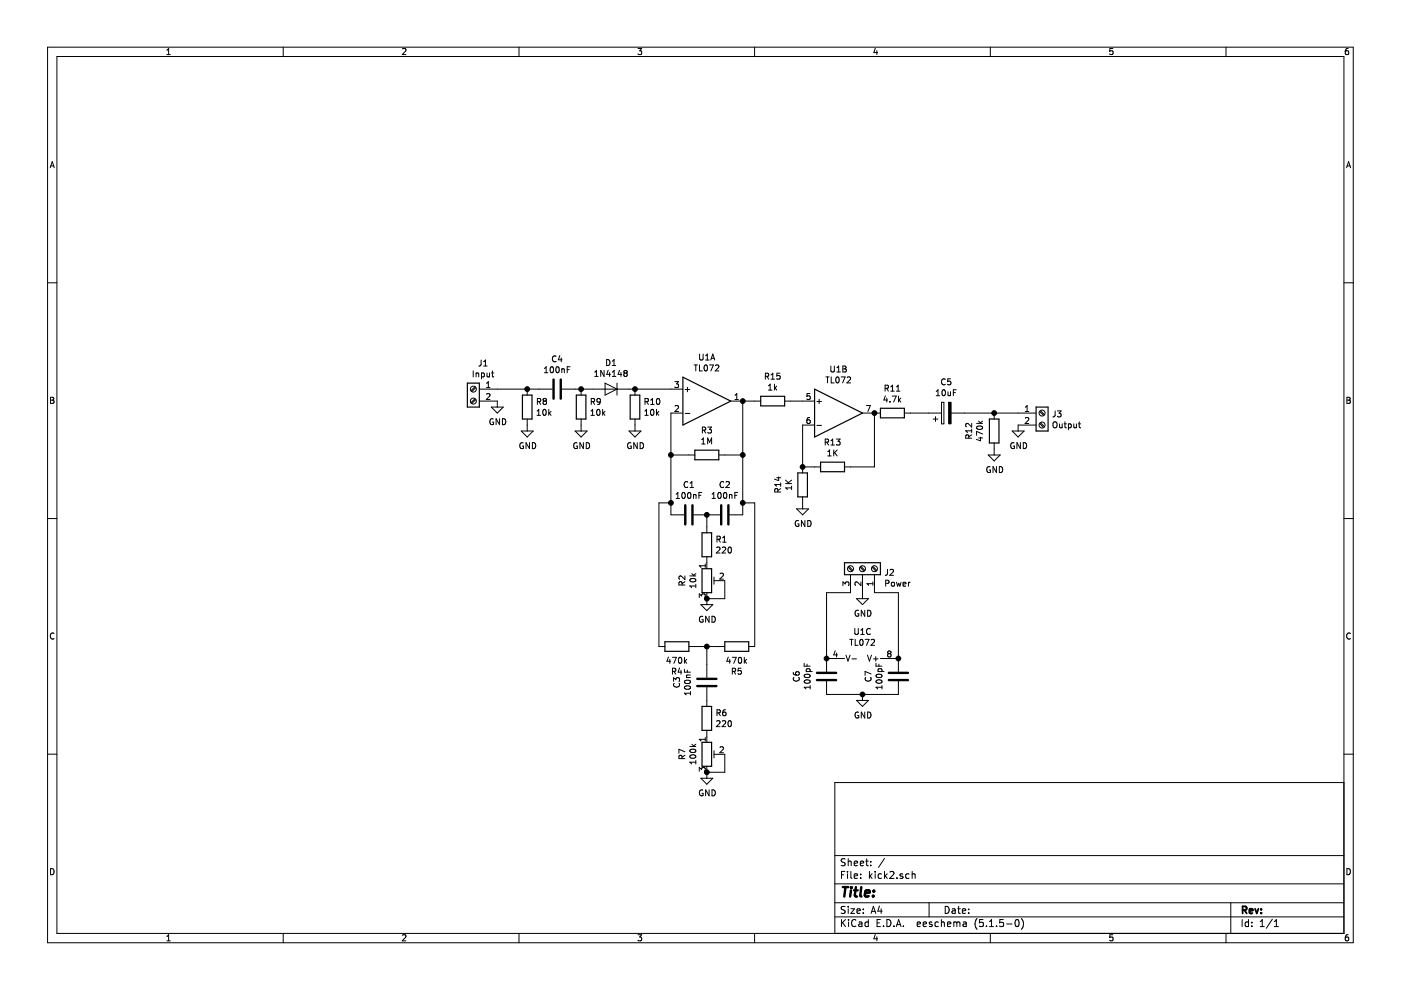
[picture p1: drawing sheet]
EESchema Schematic File Version 4
EELAYER 30 0
EELAYER END
$Descr A4 11693 8268
encoding utf-8
Sheet 1 1
Title ""
Date ""
Rev ""
Comp ""
Comment1 ""
Comment2 ""
Comment3 ""
Comment4 ""
$EndDescr
$Comp
L Amplifier_Operational:TL072 U1
U 1 1
P 5900 3350
F 0 "U1" H 5900 3717 50  0000 C CNN
F 1 "TL072" H 5900 3626 50  0000 C CNN
F 2 "Package_DIP:DIP-8_W7.62mm_Socket_LongPads" H 5850 3450 50  0001 C CNN
F 3 "http://www.ti.com/lit/ds/symlink/tl071.pdf" H 5950 3550 50  0001 C CNN
	1    5900 3350
	1    0    0    -1  
$EndComp
$Comp
L Device:R R8
U 1 1
P 4400 3400
F 0 "R8" H 4470 3446 50  0000 L CNN
F 1 "10k" H 4470 3355 50  0000 L CNN
F 2 "Resistor_THT:R_Axial_DIN0207_L6.3mm_D2.5mm_P10.16mm_Horizontal" V 4330 3400 50  0001 C CNN
F 3 "~" H 4400 3400 50  0001 C CNN
	1    4400 3400
	1    0    0    -1  
$EndComp
Wire Wire Line
	5300 3250 5600 3250
$Comp
L power:GND #PWR0101
U 1 1
P 4400 3550
F 0 "#PWR0101" H 4400 3300 50  0001 C CNN
F 1 "GND" H 4405 3377 50  0000 C CNN
F 2 "" H 4400 3550 50  0001 C CNN
F 3 "" H 4400 3550 50  0001 C CNN
	1    4400 3550
	1    0    0    -1  
$EndComp
$Comp
L Connector:Screw_Terminal_01x02 J1
U 1 1
P 3950 3250
F 0 "J1" H 3868 3467 50  0000 C CNN
F 1 "Input" H 3868 3376 50  0000 C CNN
F 2 "Connector_PinSocket_2.54mm:PinSocket_1x02_P2.54mm_Vertical" H 3950 3250 50  0001 C CNN
F 3 "~" H 3950 3250 50  0001 C CNN
	1    3950 3250
	-1   0    0    -1  
$EndComp
$Comp
L power:GND #PWR0102
U 1 1
P 4150 3350
F 0 "#PWR0102" H 4150 3100 50  0001 C CNN
F 1 "GND" H 4155 3177 50  0000 C CNN
F 2 "" H 4150 3350 50  0001 C CNN
F 3 "" H 4150 3350 50  0001 C CNN
	1    4150 3350
	1    0    0    -1  
$EndComp
Wire Wire Line
	4150 3250 4400 3250
$Comp
L Device:R R3
U 1 1
P 5900 3800
F 0 "R3" V 5693 3800 50  0000 C CNN
F 1 "1M" V 5784 3800 50  0000 C CNN
F 2 "Resistor_THT:R_Axial_DIN0207_L6.3mm_D2.5mm_P10.16mm_Horizontal" V 5830 3800 50  0001 C CNN
F 3 "~" H 5900 3800 50  0001 C CNN
	1    5900 3800
	0    1    1    0   
$EndComp
$Comp
L Device:R R1
U 1 1
P 5900 4550
F 0 "R1" H 5970 4596 50  0000 L CNN
F 1 "220" H 5970 4505 50  0000 L CNN
F 2 "Resistor_THT:R_Axial_DIN0207_L6.3mm_D2.5mm_P10.16mm_Horizontal" V 5830 4550 50  0001 C CNN
F 3 "~" H 5900 4550 50  0001 C CNN
	1    5900 4550
	1    0    0    -1  
$EndComp
$Comp
L power:GND #PWR0103
U 1 1
P 5900 5000
F 0 "#PWR0103" H 5900 4750 50  0001 C CNN
F 1 "GND" H 5905 4827 50  0000 C CNN
F 2 "" H 5900 5000 50  0001 C CNN
F 3 "" H 5900 5000 50  0001 C CNN
	1    5900 5000
	1    0    0    -1  
$EndComp
$Comp
L Device:C C1
U 1 1
P 5750 4300
F 0 "C1" V 5498 4300 50  0000 C CNN
F 1 "100nF" V 5589 4300 50  0000 C CNN
F 2 "Capacitor_THT:C_Disc_D6.0mm_W2.5mm_P5.00mm" H 5788 4150 50  0001 C CNN
F 3 "~" H 5750 4300 50  0001 C CNN
	1    5750 4300
	0    1    1    0   
$EndComp
$Comp
L Device:C C2
U 1 1
P 6050 4300
F 0 "C2" V 5798 4300 50  0000 C CNN
F 1 "100nF" V 5889 4300 50  0000 C CNN
F 2 "Capacitor_THT:C_Disc_D6.0mm_W2.5mm_P5.00mm" H 6088 4150 50  0001 C CNN
F 3 "~" H 6050 4300 50  0001 C CNN
	1    6050 4300
	0    1    1    0   
$EndComp
Wire Wire Line
	5900 4300 5900 4400
Connection ~ 5900 4300
$Comp
L Device:R_POT_TRIM R2
U 1 1
P 5900 4850
F 0 "R2" V 5693 4850 50  0000 C CNN
F 1 "10k" V 5784 4850 50  0000 C CNN
F 2 "Potentiometer_THT:Potentiometer_Piher_PT-6-V_Vertical" H 5900 4850 50  0001 C CNN
F 3 "~" H 5900 4850 50  0001 C CNN
	1    5900 4850
	1    0    0    -1  
$EndComp
Wire Wire Line
	6050 3800 6200 3800
$Comp
L Device:R R11
U 1 1
P 7450 3450
F 0 "R11" V 7243 3450 50  0000 C CNN
F 1 "4.7k" V 7334 3450 50  0000 C CNN
F 2 "Resistor_THT:R_Axial_DIN0207_L6.3mm_D2.5mm_P10.16mm_Horizontal" V 7380 3450 50  0001 C CNN
F 3 "~" H 7450 3450 50  0001 C CNN
	1    7450 3450
	0    1    1    0   
$EndComp
$Comp
L Amplifier_Operational:TL072 U1
U 2 1
P 7000 3450
F 0 "U1" H 7000 3817 50  0000 C CNN
F 1 "TL072" H 7000 3726 50  0000 C CNN
F 2 "" H 6950 3550 50  0001 C CNN
F 3 "http://www.ti.com/lit/ds/symlink/tl071.pdf" H 7050 3650 50  0001 C CNN
	2    7000 3450
	1    0    0    -1  
$EndComp
$Comp
L Amplifier_Operational:TL072 U1
U 3 1
P 7200 5600
F 0 "U1" V 6875 5600 50  0000 C CNN
F 1 "TL072" V 6966 5600 50  0000 C CNN
F 2 "" H 7150 5700 50  0001 C CNN
F 3 "http://www.ti.com/lit/ds/symlink/tl071.pdf" H 7250 5800 50  0001 C CNN
	3    7200 5600
	0    1    1    0   
$EndComp
$Comp
L Device:C C6
U 1 1
P 6900 5650
F 0 "C6" V 6648 5650 50  0000 C CNN
F 1 "100pF" V 6739 5650 50  0000 C CNN
F 2 "Capacitor_THT:C_Disc_D6.0mm_W2.5mm_P5.00mm" H 6938 5500 50  0001 C CNN
F 3 "~" H 6900 5650 50  0001 C CNN
	1    6900 5650
	1    0    0    -1  
$EndComp
$Comp
L Device:C C7
U 1 1
P 7500 5650
F 0 "C7" V 7248 5650 50  0000 C CNN
F 1 "100pF" V 7339 5650 50  0000 C CNN
F 2 "Capacitor_THT:C_Disc_D6.0mm_W2.5mm_P5.00mm" H 7538 5500 50  0001 C CNN
F 3 "~" H 7500 5650 50  0001 C CNN
	1    7500 5650
	1    0    0    -1  
$EndComp
$Comp
L Connector:Screw_Terminal_01x03 J2
U 1 1
P 7200 4750
F 0 "J2" V 7164 4930 50  0000 L CNN
F 1 "Power" V 7073 4930 50  0000 L CNN
F 2 "Connector_PinSocket_2.54mm:PinSocket_1x03_P2.54mm_Vertical" H 7200 4750 50  0001 C CNN
F 3 "~" H 7200 4750 50  0001 C CNN
	1    7200 4750
	0    1    -1   0   
$EndComp
$Comp
L power:GND #PWR0105
U 1 1
P 7200 5800
F 0 "#PWR0105" H 7200 5550 50  0001 C CNN
F 1 "GND" H 7205 5627 50  0000 C CNN
F 2 "" H 7200 5800 50  0001 C CNN
F 3 "" H 7200 5800 50  0001 C CNN
	1    7200 5800
	1    0    0    -1  
$EndComp
Wire Wire Line
	6900 5800 7200 5800
Wire Wire Line
	7500 5800 7200 5800
Connection ~ 7200 5800
$Comp
L power:GND #PWR0106
U 1 1
P 7200 4950
F 0 "#PWR0106" H 7200 4700 50  0001 C CNN
F 1 "GND" H 7205 4777 50  0000 C CNN
F 2 "" H 7200 4950 50  0001 C CNN
F 3 "" H 7200 4950 50  0001 C CNN
	1    7200 4950
	1    0    0    -1  
$EndComp
Wire Wire Line
	7300 4950 7500 4950
Wire Wire Line
	7500 4950 7500 5500
Connection ~ 7500 5500
Wire Wire Line
	7100 4950 6900 4950
Wire Wire Line
	6900 4950 6900 5500
Connection ~ 6900 5500
$Comp
L Connector:Screw_Terminal_01x02 J3
U 1 1
P 8700 3450
F 0 "J3" H 8780 3442 50  0000 L CNN
F 1 "Output" H 8780 3351 50  0000 L CNN
F 2 "Connector_PinSocket_2.54mm:PinSocket_1x02_P2.54mm_Vertical" H 8700 3450 50  0001 C CNN
F 3 "~" H 8700 3450 50  0001 C CNN
	1    8700 3450
	1    0    0    -1  
$EndComp
$Comp
L power:GND #PWR0107
U 1 1
P 8500 3550
F 0 "#PWR0107" H 8500 3300 50  0001 C CNN
F 1 "GND" H 8505 3377 50  0000 C CNN
F 2 "" H 8500 3550 50  0001 C CNN
F 3 "" H 8500 3550 50  0001 C CNN
	1    8500 3550
	1    0    0    -1  
$EndComp
$Comp
L Device:R R4
U 1 1
P 5650 5400
F 0 "R4" V 5857 5400 50  0000 C CNN
F 1 "470k" V 5766 5400 50  0000 C CNN
F 2 "Resistor_THT:R_Axial_DIN0207_L6.3mm_D2.5mm_P10.16mm_Horizontal" V 5580 5400 50  0001 C CNN
F 3 "~" H 5650 5400 50  0001 C CNN
	1    5650 5400
	0    1    1    0   
$EndComp
Wire Wire Line
	6200 3350 6200 3800
Wire Wire Line
	5900 5000 6050 5000
Wire Wire Line
	6050 5000 6050 4850
Connection ~ 5900 5000
Connection ~ 6200 3800
Wire Wire Line
	6200 3800 6200 4200
Wire Wire Line
	5600 3450 5600 3800
Wire Wire Line
	5750 3800 5600 3800
Connection ~ 5600 3800
Wire Wire Line
	5600 3800 5600 4200
$Comp
L Device:R R9
U 1 1
P 4850 3400
F 0 "R9" H 4920 3446 50  0000 L CNN
F 1 "10k" H 4920 3355 50  0000 L CNN
F 2 "Resistor_THT:R_Axial_DIN0207_L6.3mm_D2.5mm_P10.16mm_Horizontal" V 4780 3400 50  0001 C CNN
F 3 "~" H 4850 3400 50  0001 C CNN
	1    4850 3400
	1    0    0    -1  
$EndComp
$Comp
L power:GND #PWR0104
U 1 1
P 4850 3550
F 0 "#PWR0104" H 4850 3300 50  0001 C CNN
F 1 "GND" H 4855 3377 50  0000 C CNN
F 2 "" H 4850 3550 50  0001 C CNN
F 3 "" H 4850 3550 50  0001 C CNN
	1    4850 3550
	1    0    0    -1  
$EndComp
$Comp
L Device:R R10
U 1 1
P 5300 3400
F 0 "R10" H 5370 3446 50  0000 L CNN
F 1 "10k" H 5370 3355 50  0000 L CNN
F 2 "Resistor_THT:R_Axial_DIN0207_L6.3mm_D2.5mm_P10.16mm_Horizontal" V 5230 3400 50  0001 C CNN
F 3 "~" H 5300 3400 50  0001 C CNN
	1    5300 3400
	1    0    0    -1  
$EndComp
$Comp
L power:GND #PWR0108
U 1 1
P 5300 3550
F 0 "#PWR0108" H 5300 3300 50  0001 C CNN
F 1 "GND" H 5305 3377 50  0000 C CNN
F 2 "" H 5300 3550 50  0001 C CNN
F 3 "" H 5300 3550 50  0001 C CNN
	1    5300 3550
	1    0    0    -1  
$EndComp
$Comp
L Device:R R5
U 1 1
P 6150 5400
F 0 "R5" V 6357 5400 50  0000 C CNN
F 1 "470k" V 6266 5400 50  0000 C CNN
F 2 "Resistor_THT:R_Axial_DIN0207_L6.3mm_D2.5mm_P10.16mm_Horizontal" V 6080 5400 50  0001 C CNN
F 3 "~" H 6150 5400 50  0001 C CNN
	1    6150 5400
	0    1    1    0   
$EndComp
Wire Wire Line
	5600 4200 5500 4200
Wire Wire Line
	5500 4200 5500 5400
Connection ~ 5600 4200
Wire Wire Line
	5600 4200 5600 4300
Wire Wire Line
	6200 4200 6300 4200
Wire Wire Line
	6300 4200 6300 5400
Connection ~ 6200 4200
Wire Wire Line
	6200 4200 6200 4300
$Comp
L Device:C C4
U 1 1
P 4650 3250
F 0 "C4" V 4398 3250 50  0000 C CNN
F 1 "100nF" V 4489 3250 50  0000 C CNN
F 2 "Capacitor_THT:C_Disc_D6.0mm_W2.5mm_P5.00mm" H 4688 3100 50  0001 C CNN
F 3 "~" H 4650 3250 50  0001 C CNN
	1    4650 3250
	0    1    1    0   
$EndComp
$Comp
L Device:CP C5
U 1 1
P 7900 3450
F 0 "C5" V 8155 3450 50  0000 C CNN
F 1 "10uF" V 8064 3450 50  0000 C CNN
F 2 "Capacitor_THT:CP_Radial_D5.0mm_P2.50mm" H 7938 3300 50  0001 C CNN
F 3 "~" H 7900 3450 50  0001 C CNN
	1    7900 3450
	0    -1   -1   0   
$EndComp
$Comp
L Device:R R12
U 1 1
P 8300 3600
F 0 "R12" V 8507 3600 50  0000 C CNN
F 1 "470k" V 8416 3600 50  0000 C CNN
F 2 "Resistor_THT:R_Axial_DIN0207_L6.3mm_D2.5mm_P10.16mm_Horizontal" V 8230 3600 50  0001 C CNN
F 3 "~" H 8300 3600 50  0001 C CNN
	1    8300 3600
	-1   0    0    1   
$EndComp
$Comp
L power:GND #PWR0109
U 1 1
P 8300 3750
F 0 "#PWR0109" H 8300 3500 50  0001 C CNN
F 1 "GND" H 8305 3577 50  0000 C CNN
F 2 "" H 8300 3750 50  0001 C CNN
F 3 "" H 8300 3750 50  0001 C CNN
	1    8300 3750
	1    0    0    -1  
$EndComp
Wire Wire Line
	7600 3450 7750 3450
Wire Wire Line
	8050 3450 8300 3450
Wire Wire Line
	8500 3450 8300 3450
Connection ~ 8300 3450
Wire Wire Line
	4400 3250 4500 3250
Connection ~ 4400 3250
Wire Wire Line
	4800 3250 4850 3250
$Comp
L Device:R R6
U 1 1
P 5900 6000
F 0 "R6" H 5970 6046 50  0000 L CNN
F 1 "220" H 5970 5955 50  0000 L CNN
F 2 "Resistor_THT:R_Axial_DIN0207_L6.3mm_D2.5mm_P10.16mm_Horizontal" V 5830 6000 50  0001 C CNN
F 3 "~" H 5900 6000 50  0001 C CNN
	1    5900 6000
	1    0    0    -1  
$EndComp
$Comp
L power:GND #PWR0110
U 1 1
P 5900 6450
F 0 "#PWR0110" H 5900 6200 50  0001 C CNN
F 1 "GND" H 5905 6277 50  0000 C CNN
F 2 "" H 5900 6450 50  0001 C CNN
F 3 "" H 5900 6450 50  0001 C CNN
	1    5900 6450
	1    0    0    -1  
$EndComp
$Comp
L Device:R_POT_TRIM R7
U 1 1
P 5900 6300
F 0 "R7" V 5693 6300 50  0000 C CNN
F 1 "100k" V 5784 6300 50  0000 C CNN
F 2 "Potentiometer_THT:Potentiometer_Piher_PT-6-V_Vertical" H 5900 6300 50  0001 C CNN
F 3 "~" H 5900 6300 50  0001 C CNN
	1    5900 6300
	1    0    0    -1  
$EndComp
Wire Wire Line
	5900 6450 6050 6450
Wire Wire Line
	6050 6450 6050 6300
Connection ~ 5900 6450
$Comp
L Device:C C3
U 1 1
P 5900 5700
F 0 "C3" V 5648 5700 50  0000 C CNN
F 1 "100nF" V 5739 5700 50  0000 C CNN
F 2 "Capacitor_THT:C_Disc_D6.0mm_W2.5mm_P5.00mm" H 5938 5550 50  0001 C CNN
F 3 "~" H 5900 5700 50  0001 C CNN
	1    5900 5700
	1    0    0    -1  
$EndComp
$Comp
L Device:D D1
U 1 1
P 5100 3250
F 0 "D1" H 5100 3034 50  0000 C CNN
F 1 "1N4148" H 5100 3125 50  0000 C CNN
F 2 "Diode_THT:D_A-405_P10.16mm_Horizontal" H 5100 3250 50  0001 C CNN
F 3 "~" H 5100 3250 50  0001 C CNN
	1    5100 3250
	-1   0    0    1   
$EndComp
Wire Wire Line
	4850 3250 4950 3250
Connection ~ 4850 3250
Wire Wire Line
	5250 3250 5300 3250
Connection ~ 5300 3250
Wire Wire Line
	5800 5400 5900 5400
Wire Wire Line
	5900 5550 5900 5400
Connection ~ 5900 5400
Wire Wire Line
	5900 5400 6000 5400
$Comp
L Device:R R13
U 1 1
P 6950 3900
F 0 "R13" V 6743 3900 50  0000 C CNN
F 1 "1K" V 6834 3900 50  0000 C CNN
F 2 "Resistor_THT:R_Axial_DIN0207_L6.3mm_D2.5mm_P10.16mm_Horizontal" V 6880 3900 50  0001 C CNN
F 3 "~" H 6950 3900 50  0001 C CNN
	1    6950 3900
	0    1    1    0   
$EndComp
$Comp
L Device:R R14
U 1 1
P 6700 4050
F 0 "R14" V 6493 4050 50  0000 C CNN
F 1 "1K" V 6584 4050 50  0000 C CNN
F 2 "Resistor_THT:R_Axial_DIN0207_L6.3mm_D2.5mm_P10.16mm_Horizontal" V 6630 4050 50  0001 C CNN
F 3 "~" H 6700 4050 50  0001 C CNN
	1    6700 4050
	1    0    0    -1  
$EndComp
Wire Wire Line
	6700 3550 6700 3900
Wire Wire Line
	6700 3900 6800 3900
Wire Wire Line
	7100 3900 7300 3900
Wire Wire Line
	7300 3900 7300 3450
Connection ~ 7300 3450
Connection ~ 6700 3900
$Comp
L power:GND #PWR0111
U 1 1
P 6700 4200
F 0 "#PWR0111" H 6700 3950 50  0001 C CNN
F 1 "GND" H 6705 4027 50  0000 C CNN
F 2 "" H 6700 4200 50  0001 C CNN
F 3 "" H 6700 4200 50  0001 C CNN
	1    6700 4200
	1    0    0    -1  
$EndComp
$Comp
L Device:R R15
U 1 1
P 6450 3350
F 0 "R15" V 6243 3350 50  0000 C CNN
F 1 "1k" V 6334 3350 50  0000 C CNN
F 2 "Resistor_THT:R_Axial_DIN0207_L6.3mm_D2.5mm_P10.16mm_Horizontal" V 6380 3350 50  0001 C CNN
F 3 "~" H 6450 3350 50  0001 C CNN
	1    6450 3350
	0    1    1    0   
$EndComp
Wire Wire Line
	6200 3350 6300 3350
Connection ~ 6200 3350
Wire Wire Line
	6600 3350 6700 3350
$EndSCHEMATC
